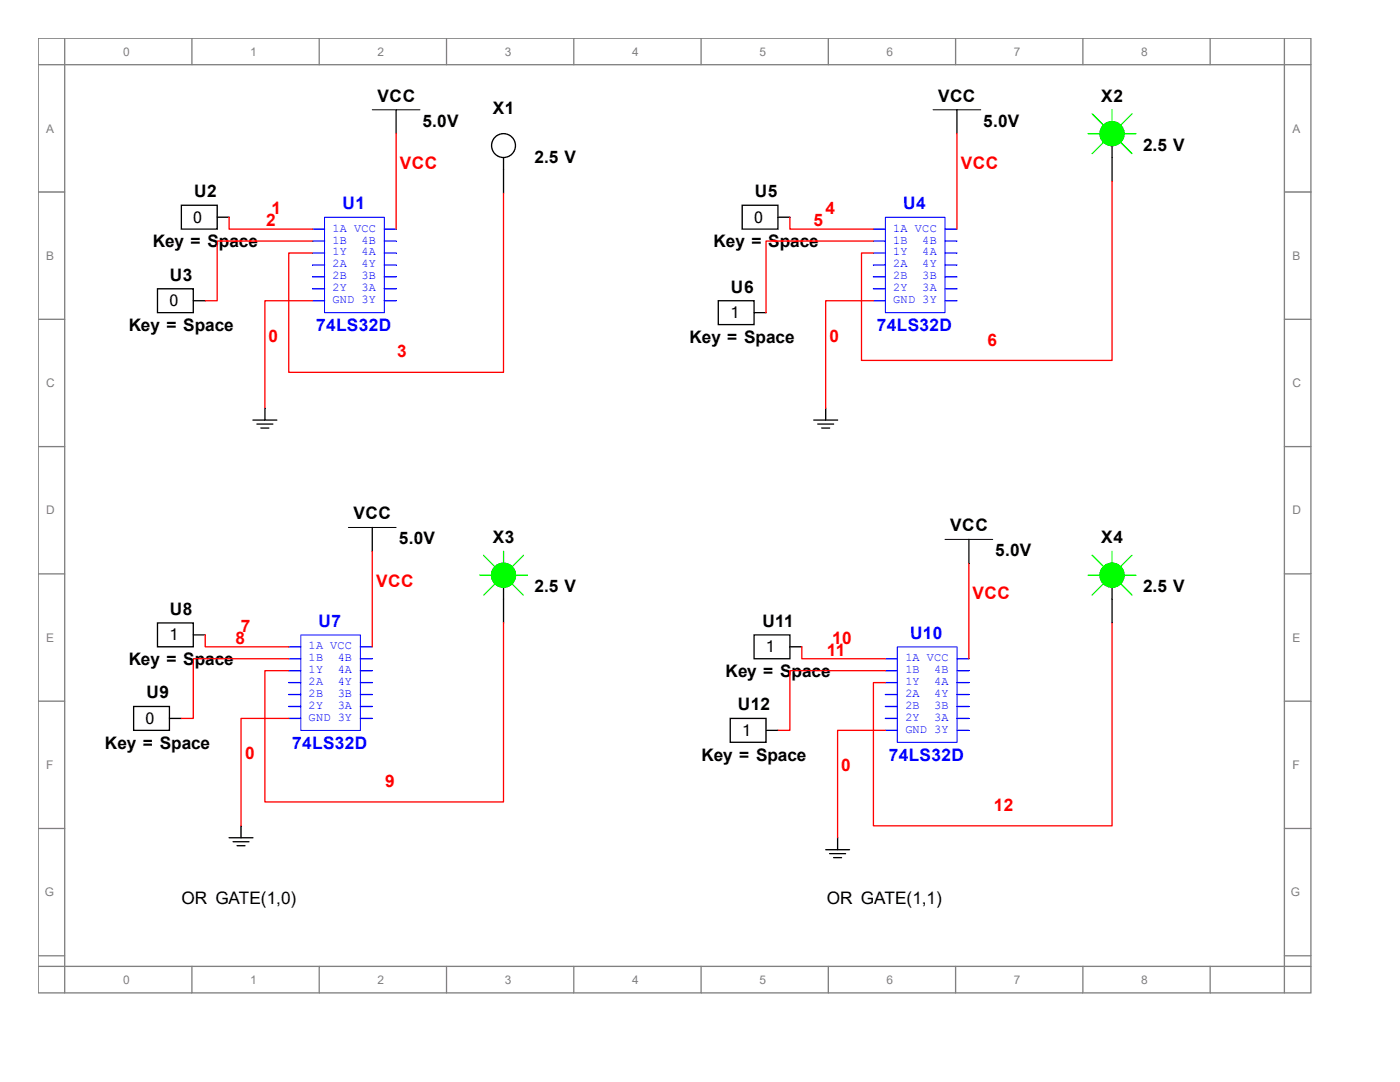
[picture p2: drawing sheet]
<svg xmlns="http://www.w3.org/2000/svg" width="279mm" height="216mm" viewBox="0 0 279 216" stroke-linecap="round" stroke-linejoin="round" font-family="sans-serif">
<g fill="none" stroke="#808080" stroke-width=".26">
<path d="M7.6 7.6h254v190.5h-254zM7.6 12.9h254M12.9 7.6v190.5M38.3 7.6v5.3M63.7 7.6v5.3M89.1 7.6v5.3M114.5 7.6v5.3M139.9 7.6v5.3M165.3 7.6v5.3M190.7 7.6v5.3M216.1 7.6v5.3M241.5 7.6v5.3"/>
<path d="M256.3 7.6v190.5M7.6 38.3h5.3M256.3 38.3h5.3M7.6 63.7h5.3M256.3 63.7h5.3M7.6 89.1h5.3M256.3 89.1h5.3M7.6 114.5h5.3M256.3 114.5h5.3M7.6 139.9h5.3M256.3 139.9h5.3M7.6 165.3h5.3"/>
<path d="M256.3 165.3h5.3M7.6 190.7h5.3M7.6 192.8h254M38.3 192.8v5.3M63.7 192.8v5.3M89.1 192.8v5.3M114.5 192.8v5.3M139.9 192.8v5.3M165.3 192.8v5.3M190.7 192.8v5.3M216.1 192.8v5.3M241.5 192.8v5.3"/>
<path d="M256.3 190.7h5.3"/>
</g>
<path d="M64.8 43.3h11.9v19.1h-11.9z" fill="none" stroke="#00f" stroke-width=".2"/>
<path d="M62.4 45.7h2.4" fill="none" stroke="#00f" stroke-width=".26"/>
<path d="M62.4 48.1h2.4" fill="none" stroke="#00f" stroke-width=".26"/>
<path d="M62.4 50.5h2.4" fill="none" stroke="#00f" stroke-width=".26"/>
<path d="M62.4 52.9h2.4" fill="none" stroke="#00f" stroke-width=".26"/>
<path d="M62.4 55.2h2.4" fill="none" stroke="#00f" stroke-width=".26"/>
<path d="M62.4 57.6h2.4" fill="none" stroke="#00f" stroke-width=".26"/>
<path d="M62.4 60h2.4" fill="none" stroke="#00f" stroke-width=".26"/>
<path d="M76.7 60h2.4" fill="none" stroke="#00f" stroke-width=".26"/>
<path d="M76.7 57.6h2.4" fill="none" stroke="#00f" stroke-width=".26"/>
<path d="M76.7 55.2h2.4" fill="none" stroke="#00f" stroke-width=".26"/>
<path d="M76.7 52.9h2.4" fill="none" stroke="#00f" stroke-width=".26"/>
<path d="M76.7 50.5h2.4" fill="none" stroke="#00f" stroke-width=".26"/>
<path d="M76.7 48.1h2.4" fill="none" stroke="#00f" stroke-width=".26"/>
<path d="M76.7 45.7h2.4" fill="none" stroke="#00f" stroke-width=".26"/>
<path d="M79.1 21.9v4.8M31.4 57.6h7.2v4.8h-7.2zM36.2 41h7.1v4.7h-7.1zM43.3 43.3h2.4M38.6 60h2.4M50.5 83.8h4.7M51.3 84.6h3.2M52.1 85.4h1.6M52.9 81.4v2.4" fill="none" stroke="#000" stroke-width=".26"/>
<path d="M74.3 21.9h9.5" fill="none" stroke="#000" stroke-width=".2"/>
<path d="M79.1 26.7v19M45.7 43.3v2.4h16.7M62.4 48.1h-19.1v11.9h-2.3M62.4 60h-9.5v21.4" fill="none" stroke="#f00" stroke-width=".26"/>
<path d="M176.7 43.3h11.9v19.1h-11.9z" fill="none" stroke="#00f" stroke-width=".2"/>
<path d="M174.3 45.7h2.4" fill="none" stroke="#00f" stroke-width=".26"/>
<path d="M174.3 48.1h2.4" fill="none" stroke="#00f" stroke-width=".26"/>
<path d="M174.3 50.5h2.4" fill="none" stroke="#00f" stroke-width=".26"/>
<path d="M174.3 52.9h2.4" fill="none" stroke="#00f" stroke-width=".26"/>
<path d="M174.3 55.2h2.4" fill="none" stroke="#00f" stroke-width=".26"/>
<path d="M174.3 57.6h2.4" fill="none" stroke="#00f" stroke-width=".26"/>
<path d="M174.3 60h2.4" fill="none" stroke="#00f" stroke-width=".26"/>
<path d="M188.6 60h2.4" fill="none" stroke="#00f" stroke-width=".26"/>
<path d="M188.6 57.6h2.4" fill="none" stroke="#00f" stroke-width=".26"/>
<path d="M188.6 55.2h2.4" fill="none" stroke="#00f" stroke-width=".26"/>
<path d="M188.6 52.9h2.4" fill="none" stroke="#00f" stroke-width=".26"/>
<path d="M188.6 50.5h2.4" fill="none" stroke="#00f" stroke-width=".26"/>
<path d="M188.6 48.1h2.4" fill="none" stroke="#00f" stroke-width=".26"/>
<path d="M188.6 45.7h2.4" fill="none" stroke="#00f" stroke-width=".26"/>
<path d="M191 21.9v4.8M148.1 41h7.2v4.7h-7.2zM155.3 43.3h2.3M143.4 60h7.1v4.8h-7.1zM150.5 62.4h2.4M162.4 83.8h4.8M163.2 84.6h3.2M164 85.4h1.6M164.8 81.4v2.4" fill="none" stroke="#000" stroke-width=".26"/>
<path d="M186.2 21.9h9.5" fill="none" stroke="#000" stroke-width=".2"/>
<path d="M191 26.7v19M157.6 43.3v2.4h16.7M174.3 48.1h-21.4v14.3" fill="none" stroke="#f00" stroke-width=".26"/>
<path d="M60 126.7h11.9v19.1h-11.9z" fill="none" stroke="#00f" stroke-width=".2"/>
<path d="M57.6 129.1h2.4" fill="none" stroke="#00f" stroke-width=".26"/>
<path d="M57.6 131.4h2.4" fill="none" stroke="#00f" stroke-width=".26"/>
<path d="M57.6 133.8h2.4" fill="none" stroke="#00f" stroke-width=".26"/>
<path d="M57.6 136.2h2.4" fill="none" stroke="#00f" stroke-width=".26"/>
<path d="M57.6 138.6h2.4" fill="none" stroke="#00f" stroke-width=".26"/>
<path d="M57.6 141h2.4" fill="none" stroke="#00f" stroke-width=".26"/>
<path d="M57.6 143.4h2.4" fill="none" stroke="#00f" stroke-width=".26"/>
<path d="M71.9 143.4h2.4" fill="none" stroke="#00f" stroke-width=".26"/>
<path d="M71.9 141h2.4" fill="none" stroke="#00f" stroke-width=".26"/>
<path d="M71.9 138.6h2.4" fill="none" stroke="#00f" stroke-width=".26"/>
<path d="M71.9 136.2h2.4" fill="none" stroke="#00f" stroke-width=".26"/>
<path d="M71.9 133.8h2.4" fill="none" stroke="#00f" stroke-width=".26"/>
<path d="M71.9 131.4h2.4" fill="none" stroke="#00f" stroke-width=".26"/>
<path d="M71.9 129.1h2.4" fill="none" stroke="#00f" stroke-width=".26"/>
<path d="M74.3 105.3v4.7M31.4 124.3h7.2v4.8h-7.2zM38.6 126.7h2.4M26.7 141h7.1v4.7h-7.1zM33.8 143.4h2.4M45.7 167.2h4.8M46.5 168h3.2M47.3 168.8h1.6M48.1 164.8v2.4" fill="none" stroke="#000" stroke-width=".26"/>
<path d="M69.5 105.3h9.6" fill="none" stroke="#000" stroke-width=".2"/>
<path d="M74.3 110v19.1M41 126.7v2.4h16.6M57.6 131.4h-19v12h-2.4" fill="none" stroke="#f00" stroke-width=".26"/>
<path d="M179.1 129.1h11.9v19h-11.9z" fill="none" stroke="#00f" stroke-width=".2"/>
<path d="M176.7 131.4h2.4" fill="none" stroke="#00f" stroke-width=".26"/>
<path d="M176.7 133.8h2.4" fill="none" stroke="#00f" stroke-width=".26"/>
<path d="M176.7 136.2h2.4" fill="none" stroke="#00f" stroke-width=".26"/>
<path d="M176.7 138.6h2.4" fill="none" stroke="#00f" stroke-width=".26"/>
<path d="M176.7 141h2.4" fill="none" stroke="#00f" stroke-width=".26"/>
<path d="M176.7 143.4h2.4" fill="none" stroke="#00f" stroke-width=".26"/>
<path d="M176.7 145.7h2.4" fill="none" stroke="#00f" stroke-width=".26"/>
<path d="M191 145.7h2.4" fill="none" stroke="#00f" stroke-width=".26"/>
<path d="M191 143.4h2.4" fill="none" stroke="#00f" stroke-width=".26"/>
<path d="M191 141h2.4" fill="none" stroke="#00f" stroke-width=".26"/>
<path d="M191 138.6h2.4" fill="none" stroke="#00f" stroke-width=".26"/>
<path d="M191 136.2h2.4" fill="none" stroke="#00f" stroke-width=".26"/>
<path d="M191 133.8h2.4" fill="none" stroke="#00f" stroke-width=".26"/>
<path d="M191 131.4h2.4" fill="none" stroke="#00f" stroke-width=".26"/>
<g fill="none" stroke="#000" stroke-width=".26">
<path d="M100.5 31.4v7.2M221.9 29.1v7.1M100.5 117.2v7.1M193.4 107.6v4.8M221.9 117.2v7.1M150.5 126.7h7.1v4.7h-7.1zM157.6 129.1h2.4M145.7 143.4h7.2v4.7h-7.2zM152.9 145.7h2.4M164.8 169.5h4.7M165.6 170.3h3.2M166.4 171.1h1.6"/>
<path d="M167.2 167.2v2.3"/>
<circle cx="100.5" cy="29.1" r="2.38"/>
<circle cx="221.9" cy="26.7" r="2.38"/>
<circle cx="100.5" cy="114.8" r="2.38"/>
<circle cx="221.9" cy="114.8" r="2.38"/>
</g>
<path d="M188.6 107.6h9.5" fill="none" stroke="#000" stroke-width=".2"/>
<path d="M100.5 38.6v35.7h-42.9v-23.8h4.8M221.9 36.2v35.7h-50v-21.4h2.4M174.3 60h-9.5v21.4M193.4 112.4v19M100.5 124.3v35.7h-47.6v-26.2h4.7M160 129.1v2.3h16.7M176.7 133.8h-19.1v11.9h-2.3M221.9 124.3v40.5h-47.6v-28.6h2.4M57.6 143.4h-9.5v21.4M176.7 145.7h-9.5v21.5" fill="none" stroke="#f00" stroke-width=".26"/>
<g fill="none" stroke="#0f0" stroke-width=".26">
<path d="M217.2 26.7h2.4M218 22.7l2.3 2.4M220.3 28.3l-2.3 2.3M221.9 21.9v2.4M223.5 28.3l2.4 2.3M224.3 26.7h2.4M225.9 22.7l-2.4 2.4M95.7 114.8h2.4M96.5 110.8l2.4 2.4M98.9 116.4l-2.4 2.3M100.5 110v2.4M102.1 116.4l2.4 2.3"/>
<path d="M102.9 114.8h2.4M104.5 110.8l-2.4 2.4M217.2 114.8h2.4M218 110.8l2.3 2.4M220.3 116.4l-2.3 2.3M221.9 110v2.4M223.5 116.4l2.4 2.3M224.3 114.8h2.4M225.9 110.8l-2.4 2.4"/>
</g>
<g fill="#0f0" stroke="#0f0" stroke-width=".26">
<circle cx="221.9" cy="26.7" r="2.38"/>
<circle cx="100.5" cy="114.8" r="2.38"/>
<circle cx="221.9" cy="114.8" r="2.38"/>
</g>
<g font-size="3.4">
<text x="75.3" y="20.3">VCC</text>
<text x="98.3" y="22.6">X1</text>
<text x="187.2" y="20.3">VCC</text>
<text x="219.8" y="20.3">X2</text>
<text x="84.3" y="25.3">5.0V</text>
<text x="196.2" y="25.3">5.0V</text>
<text x="106.7" y="32.4">2.5 V</text>
<text x="228.1" y="30.1">2.5 V</text>
<text x="38.7" y="39.3">U2</text>
<text x="150.6" y="39.3">U5</text>
<text x="30.5" y="49.4">Key = Space</text>
<text x="142.4" y="49.4">Key = Space</text>
<text x="33.9" y="56">U3</text>
<text x="145.9" y="58.4">U6</text>
<text x="25.7" y="66">Key = Space</text>
<text x="137.6" y="68.4">Key = Space</text>
<text x="70.5" y="103.6">VCC</text>
<text x="189.6" y="106">VCC</text>
<text x="79.6" y="108.6">5.0V</text>
<text x="98.3" y="108.4">X3</text>
<text x="198.6" y="111">5.0V</text>
<text x="219.8" y="108.4">X4</text>
<text x="106.7" y="118.2">2.5 V</text>
<text x="228.1" y="118.2">2.5 V</text>
<text x="33.9" y="122.7">U8</text>
<text x="152.1" y="125.1">U11</text>
<text x="25.7" y="132.7">Key = Space</text>
<text x="144.8" y="135.1">Key = Space</text>
<text x="29.2" y="139.3">U9</text>
<text x="147.2" y="141.7">U12</text>
<text x="21" y="149.4">Key = Space</text>
<text x="140" y="151.8">Key = Space</text>
<text x="36.2" y="180.3">OR GATE(1,0)</text>
<text x="165" y="180.3">OR GATE(1,1)</text>
</g>
<g font-size="3.4" fill="#f00">
<text x="79.8" y="33.8">VCC</text>
<text x="191.8" y="33.8">VCC</text>
<text x="53.1" y="45.1">2</text>
<text x="54.2" y="42.8">1</text>
<text x="162.3" y="45.1">5</text>
<text x="164.7" y="42.8">4</text>
<text x="53.6" y="68.2">0</text>
<text x="79.3" y="71.3">3</text>
<text x="165.5" y="68.2">0</text>
<text x="197.1" y="69">6</text>
<text x="75.1" y="117.1">VCC</text>
<text x="194.1" y="119.5">VCC</text>
<text x="47" y="128.5">8</text>
<text x="48" y="126.1">7</text>
<text x="165" y="130.9">11</text>
<text x="166.1" y="128.5">10</text>
<text x="48.9" y="151.5">0</text>
<text x="167.9" y="153.9">0</text>
<text x="76.9" y="157.1">9</text>
<text x="198.3" y="161.8">12</text>
</g>
<g font-size="3.4" fill="#00f">
<text x="68.4" y="41.7">U1</text>
<text x="180.3" y="41.7">U4</text>
<text x="63.1" y="66">74LS32D</text>
<text x="175" y="66">74LS32D</text>
<text x="63.5" y="125.1">U7</text>
<text x="181.7" y="127.4">U10</text>
<text x="58.3" y="149.4">74LS32D</text>
<text x="177.4" y="151.8">74LS32D</text>
</g>
<g font-size="3.2">
<text x="38.6" y="44.4">0</text>
<text x="150.5" y="44.4">0</text>
<text x="33.8" y="61.1">0</text>
<text x="145.8" y="63.5">1</text>
<text x="33.8" y="127.8">1</text>
<text x="152.9" y="130.1">1</text>
<text x="29" y="144.4">0</text>
<text x="148.1" y="146.8">1</text>
</g>
<g font-size="2.4" fill="#808080">
<text x="24.6" y="11.1">0</text>
<text x="50" y="11.1">1</text>
<text x="75.4" y="11.1">2</text>
<text x="100.8" y="11.1">3</text>
<text x="126.2" y="11.1">4</text>
<text x="151.6" y="11.1">5</text>
<text x="177" y="11.1">6</text>
<text x="202.4" y="11.1">7</text>
<text x="227.8" y="11.1">8</text>
<text x="9.2" y="26.5">A</text>
<text x="257.9" y="26.5">A</text>
<text x="9.2" y="51.9">B</text>
<text x="257.9" y="51.9">B</text>
<text x="9.2" y="77.3">C</text>
<text x="257.9" y="77.3">C</text>
<text x="9.2" y="102.7">D</text>
<text x="257.9" y="102.7">D</text>
<text x="9.2" y="128.1">E</text>
<text x="257.9" y="128.1">E</text>
<text x="9.2" y="153.5">F</text>
<text x="257.9" y="153.5">F</text>
<text x="8.9" y="178.9">G</text>
<text x="257.6" y="178.9">G</text>
<text x="24.6" y="196.3">0</text>
<text x="50" y="196.3">1</text>
<text x="75.4" y="196.3">2</text>
<text x="100.8" y="196.3">3</text>
<text x="126.2" y="196.3">4</text>
<text x="151.6" y="196.3">5</text>
<text x="177" y="196.3">6</text>
<text x="202.4" y="196.3">7</text>
<text x="227.8" y="196.3">8</text>
</g>
<g font-size="2.4" fill="#00f">
<text x="66.4" y="46.2">1A VCC</text>
<text x="178.3" y="46.2">1A VCC</text>
<text x="66.4" y="48.6">1B</text>
<text x="66.4" y="51">1Y</text>
<text x="66.4" y="53.3">2A</text>
<text x="72.1" y="53.3">4Y</text>
<text x="72.1" y="51">4A</text>
<text x="72.1" y="48.6">4B</text>
<text x="178.3" y="48.6">1B</text>
<text x="178.3" y="51">1Y</text>
<text x="178.3" y="53.3">2A</text>
<text x="184.1" y="53.3">4Y</text>
<text x="184.1" y="51">4A</text>
<text x="184.1" y="48.6">4B</text>
<text x="66.4" y="55.8">2B</text>
<text x="66.4" y="58.1">2Y</text>
<text x="72.1" y="58.1">3A</text>
<text x="72.1" y="55.8">3B</text>
<text x="178.3" y="55.8">2B</text>
<text x="178.3" y="58.1">2Y</text>
<text x="184.1" y="58.1">3A</text>
<text x="184.1" y="55.8">3B</text>
<text x="66.4" y="60.5">GND 3Y</text>
<text x="178.3" y="60.5">GND 3Y</text>
<text x="61.6" y="129.5">1A VCC</text>
<text x="61.6" y="132">1B</text>
<text x="67.4" y="132">4B</text>
<text x="180.7" y="132">1A VCC</text>
<text x="61.6" y="134.3">1Y</text>
<text x="61.6" y="136.7">2A</text>
<text x="67.4" y="136.7">4Y</text>
<text x="67.4" y="134.3">4A</text>
<text x="180.7" y="134.3">1B</text>
<text x="180.7" y="136.7">1Y</text>
<text x="186.4" y="136.7">4A</text>
<text x="186.4" y="134.3">4B</text>
<text x="61.6" y="139.1">2B</text>
<text x="61.6" y="141.5">2Y</text>
<text x="61.6" y="143.8">GND 3Y</text>
<text x="67.4" y="141.5">3A</text>
<text x="67.4" y="139.1">3B</text>
<text x="180.7" y="139.1">2A</text>
<text x="180.7" y="141.5">2B</text>
<text x="180.7" y="143.8">2Y</text>
<text x="186.4" y="143.8">3A</text>
<text x="186.4" y="141.5">3B</text>
<text x="186.4" y="139.1">4Y</text>
<text x="180.7" y="146.2">GND 3Y</text>
</g>
</svg>
